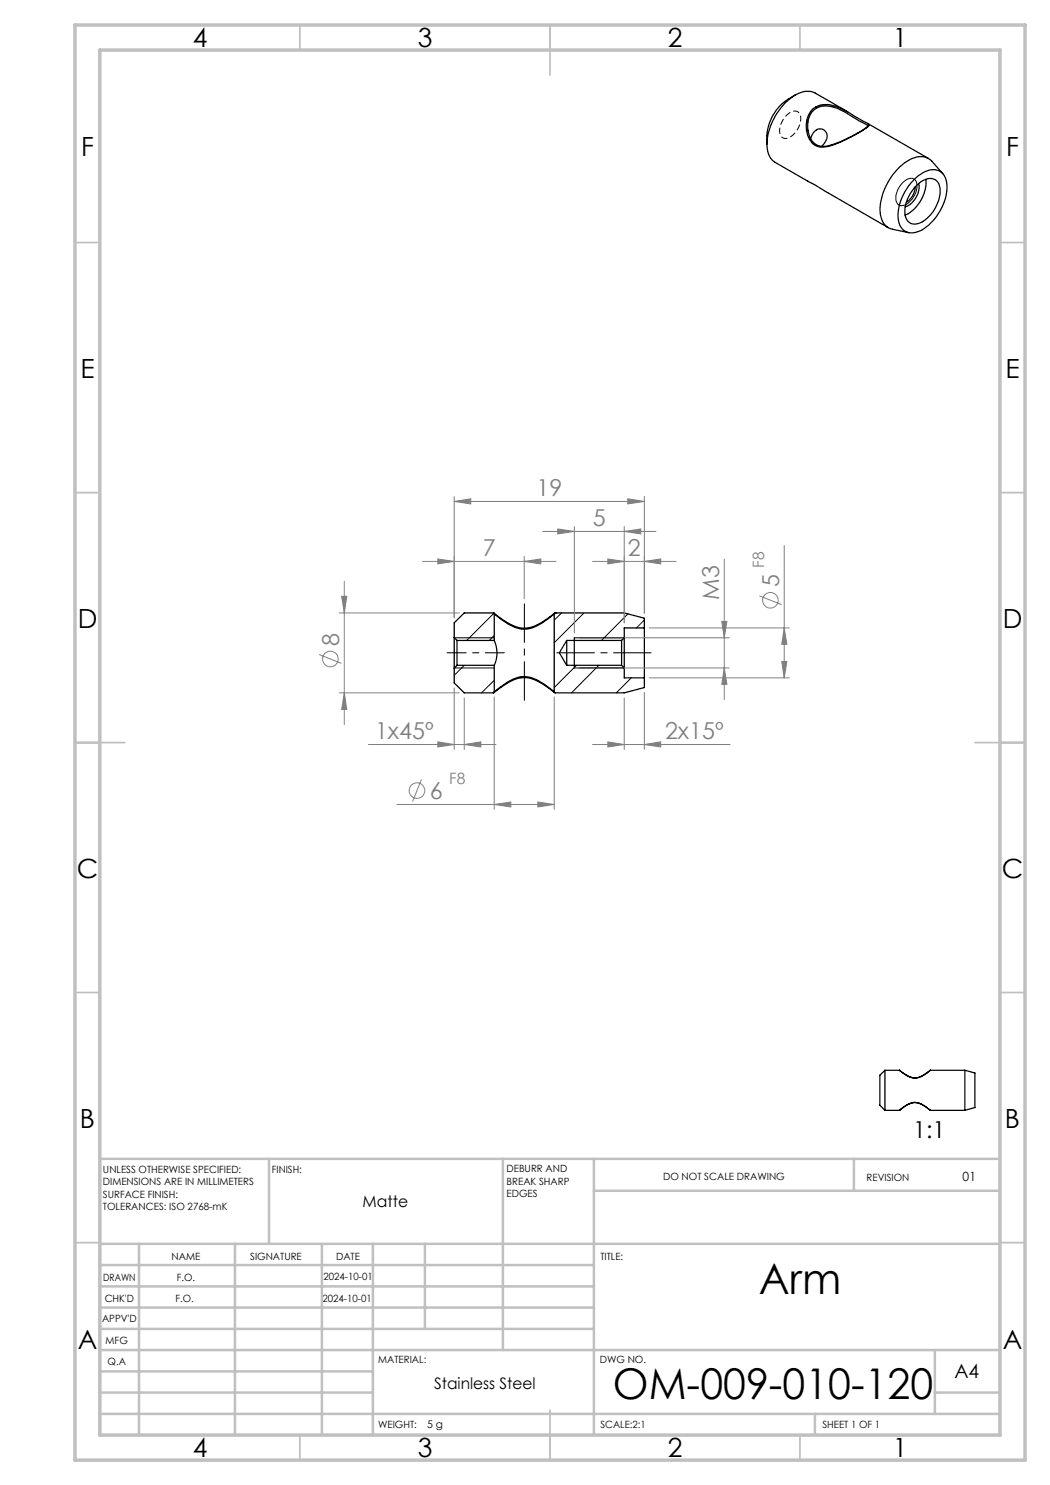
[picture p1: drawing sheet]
<svg xmlns="http://www.w3.org/2000/svg" width="210mm" height="297mm" viewBox="0 0 210 297" stroke-linecap="round" stroke-linejoin="round" font-family="sans-serif">
<g fill="none" stroke="#000" stroke-width=".2">
<path d="M180.6 36.5a1.76 1.76 0 0 1 2.5-.5 3.7 3.7 0 0 1-1.3 4.5 1.49 1.49 0 0 1-2.4 0 4.1 4.1 0 0 1 1.2-4zM90.9 127.6h7.9M90.9 133.6h7.9M92.9 133.1l-2.1 2M98.8 122.6l-5.5 5.5M98.8 136.1l-2.5 2.5M98.8 127.1l-.9 1M112.3 122.6l-1.5 1.4M114.9 127.6h9.9M114.9 133.6h9.9M115.3 133.1l-4.5 4.4M116.8 122.6l-6 5.9"/>
<path d="M119.8 133.1l-5.5 5.5M125.6 122.8l-5.3 5.3M126.3 135.6l-3 3M128.9 124l-1.6 1.6M128.9 137.5h-.1"/>
</g>
<g fill="none" stroke="#000" stroke-width=".25">
<path d="M159 19l-1.4 .9a9.2 9.2 0 0 0-4.2 7.3v1.6M162.1 27.7a2.12 2.12 0 0 1 2.4-1.9 1.71 1.71 0 0 1 .4 2.9l-.6 .6M162.6 21.8a5.3 5.3 0 0 1 5.8 0l4.7 2.7a.56 .56 0 0 1 .6 .4 .56 .56 0 0 1-.4 .7 29.3 29.3 0 0 1-8 3.7 3 3 0 0 1-3.8-2.2 5.1 5.1 0 0 1 1.1-5.3zM169.5 22.4l-6.4-3.8a4.6 4.6 0 0 0-5.1 1.2 12.1 12.1 0 0 0-4.5 10 3.6 3.6 0 0 0 1.5 2.7l22.7 13M173.5 25.2a20.9 20.9 0 0 1-8.6 4.1 3 3 0 0 1-3.2-2.8l-.1-.4M173.5 25.2l-.4-.4-2.3-1.2a11.1 11.1 0 0 0-5.9-2.4 3.5 3.5 0 0 0-3.4 3.7l.1 1.2M173.5 25.2h.1M173.5 24.7l12.2 7M182.9 35.8l.3-.2a4.6 4.6 0 0 1 4.6-1.5 3.6 3.6 0 0 1 1.6 3.9 10.7 10.7 0 0 1-5.6 8.2 2.8 2.8 0 0 1-4.2-2.6 10.6 10.6 0 0 1 3.3-7.8zM182.9 37.5a3.9 3.9 0 0 1 3.9-1.7 2.8 2.8 0 0 1 1.1 3.4 7.2 7.2 0 0 1-4.5 5.6 2.07 2.07 0 0 1-2.4-2.5 7.6 7.6 0 0 1 1.9-4.8zM183.1 37.4l-.1 .3a3.7 3.7 0 0 1-1.7 2.7M183.7 36.7a4.4 4.4 0 0 1-2.7 4.7"/>
<path d="M185.1 35.9a7.3 7.3 0 0 1-4.1 7.1M188.6 34.7l-2.2-2.5a3.6 3.6 0 0 0-4.7-.1 12.2 12.2 0 0 0-5.6 10.8 3.2 3.2 0 0 0 2.4 3l3.3 .6M90.8 133.6v3l2.1 2h5.8l.1-.2M90.8 127.5v6.1M90.8 127.5l.6 .6M91.4 128.1v5M91.4 133.1h7.4M91.4 128.1h7.4M91.4 133.1l-.6 .5M98.8 138.4l.6-.4a9.2 9.2 0 0 1 5.6-2.7 10.6 10.6 0 0 1 5.5 2.7l.3 .4M98.8 128.1a5.8 5.8 0 0 1 0 5M98.8 122.8h.1a14.2 14.2 0 0 0 5.3 3 6.6 6.6 0 0 0 4.9-1.7l1.7-1.3"/>
<path d="M98.8 122.8l-.1-.2h-5.8l-2.1 2v2.9M98.8 122.8v5.3M98.8 133.1v5.3M110.8 122.8v15.6M110.9 138.5l-.3-.2a11.9 11.9 0 0 0-5.4-2.8 9 9 0 0 0-5.6 2.4l-.9 .7M110.9 122.7l-.1 .1M110.9 122.6l-.2 .2a12.3 12.3 0 0 1-5.3 2.8 8.3 8.3 0 0 1-5.7-2.2l-.9-.7M111.1 122.6h.1M111.1 122.6l-.3 .2M111.1 122.6h13.7l4.1 1v2M113.3 128.1v5M113.3 133.1h11"/>
<path d="M113.3 128.1h11M113.3 128.1l-1.4 2.5 1.4 2.5M114.9 127.6v6M124.3 128.1v5M124.3 133.1l.5 .5M124.8 127.5v6.1M124.8 133.6v2h4.1M124.8 127.5l-.5 .6M128.9 135.6v1.9l-4.1 1.1h-13.8l-.2-.2M128.9 125.6v10M128.9 125.6h-4.1v1.9M177 214.1v8"/>
<path d="M177 214.1l-1 .9v6l1 1.1M177 214.1h2.9M179.9 214.1h.1M179.9 214.1h.1a5 5 0 0 0 3.4 1.5l.9-.3 1.8-1.2M180 214.1h.1M186 214.1l-.3 .2a3.6 3.6 0 0 1-3.9 1l-1.8-1.2M186.1 214.1h-.1M186.1 214.1h6.9M193 214.1v8M193 214.1l2 .5v6.9l-2 .6M177 222.1h2.9M180 222l.3-.2a3.5 3.5 0 0 1 4-.9l1.8 1.1"/>
<path d="M180 222l-.1 .1M186.1 222a4.7 4.7 0 0 0-3.6-1.4l-1.2 .4-1.4 1.1M186.1 222.1h6.9"/>
</g>
<g fill="none" stroke="#808080" stroke-width=".2">
<path d="M90.8 99.3v24.3M125.6 99.8l3.3 .5-3.3 .5zM128.9 99.3v23.4M68.3 119.3h1.1l-.5 3.3zM68.9 116.2v28.7M84.5 112.3h26.7M87.6 111.8l3.2 .5-3.2 .5zM90.8 100.3l3.4-.5v1zM90.8 100.3h38.1M104.8 112.3l3.4-.5v1zM104.8 111.3v8.5M108.5 106.3h22.7"/>
<path d="M111.5 105.8l3.4 .5-3.4 .5zM114.9 105.3v21.3M118.5 112.3h16.7M121.6 111.8l3.2 .5-3.2 .5zM124.8 106.3l3.4-.5v1zM124.8 105.3v19.3M128.9 112.3l3.3-.5v1zM144.9 111.8v28.1M151.9 119.2l4.4 1.7M156.8 109.1v26.5M63.9 130.9l4.4 1.8M67.8 122.6h24.1"/>
<path d="M67.8 138.6h24.1M68.9 138.6l.5 3.3h-1.1zM90.8 137.6v12.3M92.9 139.6v10.3M98.8 139.4v22.5M110.8 139.4v22.5M115.9 127.6h29.9M115.9 133.6h29.9M124.8 139.6v10.3M128.9 138.5v11.4M129.9 125.6h28M129.9 135.6h28"/>
<path d="M144.4 124.3h1l-.5 3.3zM144.9 133.6l.5 3.3h-1zM156.4 132.3h1l-.6 3.3zM156.8 125.6l.6 3.3h-1zM73.7 148.9h25.5M84.3 155.9l-1.8 4.4M87.6 148.4l3.2 .5-3.2 .5zM92.9 148.9l3.3-.5v1zM118.5 148.9h27.5M121.6 148.4l3.2 .5-3.2 .5zM128.9 148.9l3.3-.5v1zM79.4 160.9h31.4"/>
<path d="M98.8 160.9l3.4-.5v1zM107.6 160.4l3.2 .5-3.2 .5z"/>
<circle cx="66.1" cy="131.8" r="1.55"/>
<circle cx="154.1" cy="120" r="1.55"/>
<circle cx="83.4" cy="158.1" r="1.56"/>
</g>
<path d="M160.2 23.7a1.33 1.33 0 0 0-.8-1.4 1.33 1.33 0 0 0-1.5 .3 4.1 4.1 0 0 0-1.7 4.6 1.53 1.53 0 0 0 2.4-.2 4.8 4.8 0 0 0 1.6-3.3" fill="none" stroke="#000" stroke-width=".2" stroke-dasharray="1.3 .6" stroke-dashoffset=".7" stroke-linecap="butt"/>
<path d="M130.2 130.6h-18.8" fill="none" stroke="#000" stroke-width=".2" stroke-dasharray="15.2 1.3 1.3 1.3" stroke-dashoffset="7.7"/>
<path d="M104.9 120.8v19.3" fill="none" stroke="#000" stroke-width=".2" stroke-dasharray="15.2 1.3 1.3 1.3" stroke-dashoffset="7.5"/>
<path d="M100.9 130.6h-11.5" fill="none" stroke="#000" stroke-width=".2" stroke-dasharray="15.2 1.3 1.3 1.3" stroke-dashoffset="11.4"/>
<g fill="none" stroke="#c0c0c0" stroke-width=".35">
<path d="M60 5v5M110 5v10M160 5v5M15 48.5h5M200 48.5h5M15 98.5h5M200 98.5h5M15 148.5h10M195 148.5h10M15 198.5h5M200 198.5h5M15 248.5h5"/>
<path d="M200 248.5h5M60 287v5M110 282v10M160 287v5"/>
</g>
<g fill="none" stroke="#c0c0c0" stroke-width=".5">
<path d="M53.8 231.8v17M100.6 231.8v38.2M118.8 231.8v55.2M118.8 238.2h81.2M170.8 231.8v6.4M200 231.8h-180v55.2M20 248.8h180M20 257.3h98.8M20 253h98.8M27.8 248.8v38.2M47 248.8v38.2M64.4 248.8v38.2"/>
<path d="M74.6 248.8v38.2M85 248.8v17M20 265.8h98.8M20 261.5h98.8M20 278.5h54.6M20 274.3h54.6M20 270h180M187 278.5h13M187 270v12.8M20 282.8h180M163 282.8v4.2"/>
</g>
<path d="M15 5h190v287h-190zM20 10h180v277h-180z" fill="none" stroke="#c0c0c0" stroke-width=".7"/>
<g fill="#808080">
<path d="M87.6 148.4l3.2 .5-3.2 .5zM92.9 148.9l3.3-.5v1z"/>
<path d="M121.6 111.8l3.2 .5-3.2 .5zM128.9 112.3l3.3-.5v1zM98.8 160.9l3.4-.5v1zM107.6 160.4l3.2 .5-3.2 .5z"/>
<path d="M90.8 100.3l3.4-.5v1zM125.6 99.8l3.3 .5-3.3 .5z"/>
<path d="M124.8 106.3l3.4-.5v1zM111.5 105.8l3.4 .5-3.4 .5zM104.8 112.3l3.4-.5v1zM87.6 111.8l3.2 .5-3.2 .5z"/>
<path d="M128.9 148.9l3.3-.5v1zM121.6 148.4l3.2 .5-3.2 .5z"/>
<path d="M144.4 124.3h1l-.5 3.3zM144.9 133.6l.5 3.3h-1zM156.8 125.6l.6 3.3h-1zM156.4 132.3h1l-.6 3.3zM68.3 119.3h1.1l-.5 3.3zM68.9 138.6l.5 3.3h-1.1z"/>
</g>
<g font-size="8.5">
<text x="151.7" y="258.8">Arm</text>
<text x="122.6" y="279.7">OM-009-010-120</text>
</g>
<g font-size="5.3">
<text x="38.5" y="9.5">4</text>
<text x="83.5" y="9.5">3</text>
<text x="133.6" y="9.5">2</text>
<text x="178.6" y="9.5">1</text>
<text x="16.2" y="31.3">F</text>
<text x="201.2" y="31.3">F</text>
<text x="16.1" y="75.5">E</text>
<text x="201.1" y="75.5">E</text>
<text x="15.5" y="125.5">D</text>
<text x="200.5" y="125.5">D</text>
<text x="15.4" y="175.5">C</text>
<text x="200.4" y="175.5">C</text>
<text x="16" y="225.5">B</text>
<text x="201" y="225.5">B</text>
<text x="15.5" y="269.8">A</text>
<text x="200.5" y="269.8">A</text>
<text x="38.5" y="291.5">4</text>
<text x="83.5" y="291.5">3</text>
<text x="133.6" y="291.5">2</text>
<text x="178.6" y="291.5">1</text>
</g>
<g font-size="4.7" fill="#808080">
<text x="107.3" y="99.3">19</text>
<text x="118.6" y="105.3">5</text>
<text x="96.6" y="111.3">7</text>
<text x="125.6" y="111.3">2</text>
<text x="143.9" y="120" transform="rotate(-90 143.9 120)">M3</text>
<text x="155.8" y="117.5" transform="rotate(-90 155.8 117.5)">5</text>
<text x="67.8" y="129.2" transform="rotate(-90 67.8 129.2)">8</text>
<text x="75" y="147.9">1x45º</text>
<text x="133" y="147.9">2x15º</text>
<text x="86" y="159.8">6</text>
</g>
<text font-size="4.7" x="182.6" y="227.7">1:1</text>
<text font-size="3.9" x="190.9" y="275.5">A4</text>
<g font-size="3.2">
<text x="72.5" y="241.4">Matte</text>
<text x="86.8" y="277.9">Stainless Steel</text>
</g>
<g font-size="3.1" fill="#808080">
<text x="152.8" y="113.6" transform="rotate(-90 152.8 113.6)">F8</text>
<text x="89.9" y="156.8">F8</text>
</g>
<text font-size="2.5" x="192.5" y="236.1">01</text>
<text font-size="2.1" x="85.4" y="285.6">5 g</text>
<g font-size="2">
<text x="20.6" y="234.6">UNLESS OTHERWISE SPECIFIED:</text>
<text x="20.6" y="237.1">DIMENSIONS ARE IN MILLIMETERS</text>
<text x="20.6" y="239.6">SURFACE FINISH:</text>
<text x="54.4" y="234.6">FINISH:</text>
<text x="101.3" y="234.5">DEBURR AND</text>
<text x="101.3" y="237">BREAK SHARP</text>
<text x="101.3" y="239.5">EDGES</text>
<text x="132.6" y="236">DO NOT SCALE DRAWING</text>
<text x="173.3" y="236.2">REVISION</text>
<text x="20.6" y="242.1">TOLERANCES: ISO 2768-mK</text>
<text x="34.3" y="252">NAME</text>
<text x="50" y="251.9">SIGNATURE</text>
<text x="67.2" y="251.9">DATE</text>
<text x="120.1" y="251.9">TITLE:</text>
<text x="20.6" y="256.1">DRAWN</text>
<text x="35.3" y="256.1">F.O.</text>
<text x="64.7" y="255.9">2024-10-01</text>
<text x="20.9" y="260.3">CHK'D</text>
<text x="35.1" y="260.3">F.O.</text>
<text x="64.5" y="260.3">2024-10-01</text>
<text x="20.4" y="264.4">APPV'D</text>
<text x="21.1" y="268.8">MFG</text>
<text x="21.5" y="273">Q.A</text>
<text x="75.6" y="272.5">MATERIAL:</text>
<text x="120" y="272.5">DWG NO.</text>
<text x="75.6" y="285.5">WEIGHT:</text>
<text x="120.1" y="285.6">SCALE:2:1</text>
<text x="164.5" y="285.6">SHEET 1 OF 1</text>
</g>
</svg>
